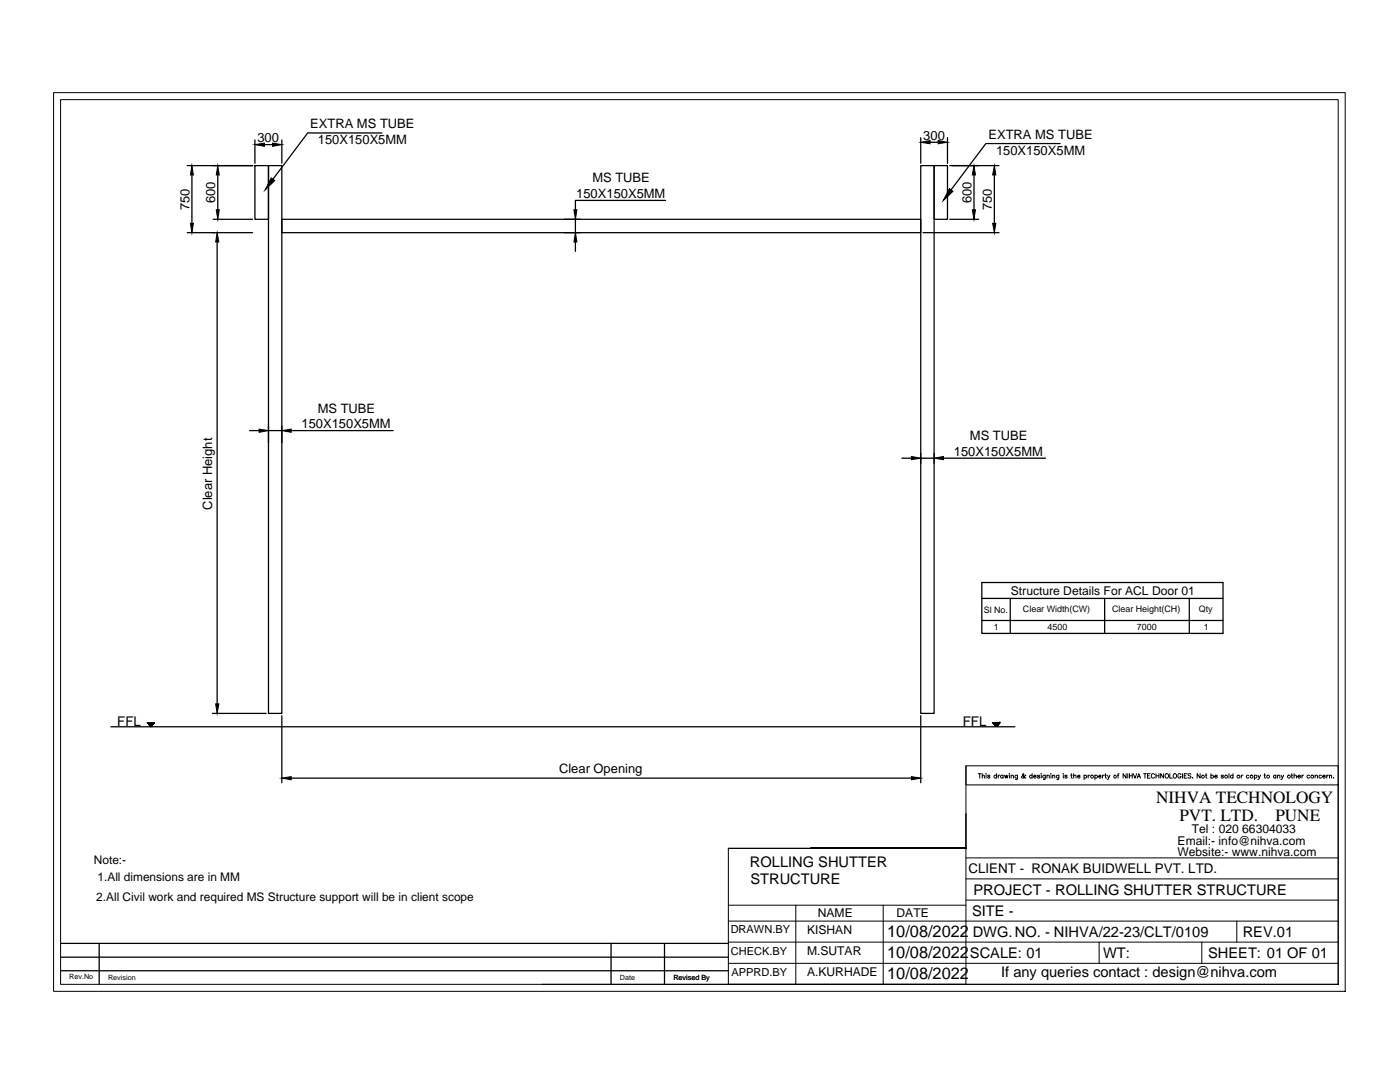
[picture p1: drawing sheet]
<svg xmlns="http://www.w3.org/2000/svg" width="279mm" height="216mm" viewBox="0 0 279 216" stroke-linecap="round" stroke-linejoin="round" font-family="sans-serif">
<!-- layer: 0 -->
<g fill="none" stroke="#000" stroke-width=".25">
<path d="M37.4 33h13M38.3 34.9v9.7M43.5 34.9v7M50.9 33h2.7v10.8h-2.7zM50.9 27.9v4.7M52.8 28.9h1.6M53.6 33h2.6v109.4h-2.6zM56.2 27.9v4.7M76.2 26.5h-14.8l-6.9 9.3M132.8 40h-18v1.9M183.8 33h2.6v109.4h-2.6zM183.8 27.5v5.1"/>
<path d="M185.6 28.4h1.6M186.4 33h2.7v10.8h-2.7zM189.1 27.5v5.1M189.6 33h9.8M194.4 34.9v7M198.4 34.9v9.7M211.6 28.6h-14.8l-7 9.3M37.4 46.4h13M42.5 43.8h7.9M43.3 48.3v92.1M56.2 43.8h127.6v2.6h-127.6zM112.6 46.4h3.2"/>
<path d="M112.6 43.8h3.2M114.8 43.8v2.6M114.8 48.3v1.9M184.2 46.4h15.2M189.6 43.8h5.7M49.8 85.9h1.9M53.6 85v3.3M53.6 85.9h2.6M56.2 85v3.3M58.1 85.9h20.4M180 91.4h1.9M183.8 90.5v2"/>
<path d="M183.8 91.4h2.6M186.4 90.5v2M188.3 91.4h20.3M195.9 116.2h48.2v10.2h-48.2zM195.9 119.4h48.2M201.6 119.4v7M220.5 119.4v7M237.3 119.4v7M195.9 123.8h48.2M22.1 145h180.5M42.4 142.4h10.7M56.2 142.8v13.4"/>
<path d="M58.1 155.3h123.8M183.8 142.8v13.4M161.8 169.3h31h-31h31h-31h31h-29.2M161.8 169.2h31M192.8 162.4v6.9h-47.4M12.1 191h133.3M12.1 188.2h133.3M12.1 193.7h133.3M19.8 188.2v8.2M121.9 188.2v8.2M132.6 188.2v8.2"/>
</g>
<g fill="#000" stroke="#000" stroke-width=".2">
<path d="M38.3 33l.3 1.9h-.6zM43.5 33l.3 1.9h-.6zM50.9 28.9l1.9-.3v.6zM54.4 28.6l1.8 .3-1.8 .3zM54.1 35.5l.7 .5-1.9 1.9zM183.8 28.4l1.8-.3v.6zM187.2 28.1l1.9 .3-1.9 .3zM189.5 37.6l.7 .6-2 1.8zM194.4 33l.3 1.9h-.7zM198.4 33l.3 1.9h-.6zM38 44.6h.6l-.3 1.8zM43.3 46.4l.4 1.9h-.7z"/>
<path d="M43.2 41.9h.6l-.3 1.9zM114.8 46.4l.3 1.9h-.6zM114.5 41.9h.6l-.3 1.9zM194 41.9h.7l-.3 1.9zM198.1 44.6h.6l-.3 1.8zM51.7 85.6l1.9 .3-1.9 .4zM56.2 85.9l1.9-.3v.7zM181.9 91.1l1.9 .3-1.9 .3zM186.4 91.4l1.9-.3v.6zM43 140.4h.7l-.4 2zM56.2 155.3l1.9-.3v.6zM181.9 155l1.9 .3-1.9 .3z"/>
</g>
<g fill="none" stroke="#000" stroke-width=".2">
<path d="M10.7 18.5h257.8v179.3h-257.8zM12.1 19.9h255v176.5h-255zM29.4 144.2v.1M29.4 144.2h1.4l-.7 .8zM29.5 144.3h.1M29.5 144.2v.1zM29.5 144.4l.2-.2-.1 .2M29.6 144.2l-.1 .1M29.7 144.5v-.3v.4M29.7 144.2l-.1 .3M29.7 144.6l.1-.4-.1 .4M29.7 144.6l.2-.4-.1 .5"/>
<path d="M29.8 144.2l-.1 .4zM29.8 144.2l-.1 .4M29.9 144.2l-.1 .5zM30 144.2l-.1 .5M30 144.8l.1-.6-.1 .7M30 144.9l.2-.7-.2 .7M30 144.9l.3-.7-.2 .8M30.1 144.2l-.2 .6M30.1 145l.2-.8-.2 .8M30.2 144.2l-.2 .7M30.2 145l.1-.8-.1 .8M30.2 144.9l.2-.7-.2 .7"/>
<path d="M30.3 144.9l.1-.7-.2 .7M30.3 144.2l-.2 .8M30.3 144.7l.2-.5-.1 .5M30.4 144.2l-.1 .6M30.4 144.6l.2-.4-.2 .5M30.5 144.2l-.2 .6zM30.5 144.6l.1-.4-.1 .4M30.6 144.2l-.1 .4M30.6 144.4l.1-.2-.1 .3M30.6 144.2v.3zM30.7 144.2l-.1 .2zM30.7 144.3v-.1v.2"/>
<path d="M30.7 144.2l-.1 .2M30.7 144.3v-.1v.1M30.7 144.3h.1M30.8 144.3h.1M192.8 152.8h74.3v3.8h-74.3zM192.8 152.8v43.6M195.2 154.4h.6M195.5 154.4v.9M196 154.8l.4-.1 .1 .6M196 154.4v.9M196.8 154.4h.1M196.8 154.7v.6"/>
<path d="M197.6 154.8l-.5-.1v.2l.5 .2-.2 .2-.3-.2M198.1 144.2l.1 .1M198.3 144.2l-.1 .1M198.3 144.4l.1-.2-.1 .2M198.4 144.2v.2zM198.4 144.2v.3zM198.4 144.2v.4l.2-.4-.1 .4M198.5 144.6l.2-.4-.2 .5M198.6 144.2l-.1 .4M198.7 144.2l-.1 .5M198.7 144.8l.1-.6-.1 .6M198.7 144.8l.2-.6-.2 .7"/>
<path d="M198.8 144.2l-.2 .6M198.8 144.9l.2-.7-.2 .8M198.9 154.8a.28 .28 0 0 0-.5 0 .28 .28 0 0 0 0 .4 .28 .28 0 0 0 .5-.1M198.9 154.4v.9M198.9 144.2l-.2 .7M198.9 144.9l.2-.7-.2 .7M199 144.2l-.2 .7zM199 144.9l.1-.7-.1 .7M199 144.9l.2-.7-.2 .7M199 144.2l-.1 .8M199.2 144.2l-.1 .6M199.2 144.6l.1-.4-.1 .4"/>
<path d="M199.2 154.7v.6M199.2 144.2l-.1 .5zM199.2 144.2l-.1 .5M199.3 144.2l-.1 .5zM199.3 144.6l.1-.4-.1 .4M199.4 144.2l-.1 .3M199.4 144.3l.1-.1-.1 .2M199.5 144.2v.1zM199.5 144.3h.1M199.5 144.2h.1M199.5 154.7l-.3 .2M200.2 154.8a.28 .28 0 0 0-.4 0 .28 .28 0 0 0 0 .4 .28 .28 0 0 0 .4-.1"/>
<path d="M200.2 154.7v.6M200.5 154.7l.1 .6 .2-.6 .2 .6 .2-.6M201.4 154.4h.1M201.5 154.7v.6M201.8 154.8l.2-.1h.2l.1 .6M201.8 154.7v.6M203.1 154.7l-.1 .8h-.3M203.1 154.8a.28 .28 0 0 0-.5 0 .28 .28 0 0 0 0 .4 .28 .28 0 0 0 .5-.1M204.7 154.8l-.1-.1a.53 .53 0 0 1-.7 .5v-.3l.4-.3-.1-.2-.1 .3 .4 .5h.2M206 154.8a.28 .28 0 0 0-.4 0 .28 .28 0 0 0 0 .4 .28 .28 0 0 0 .4-.1M206 154.4v.9M206.3 154.9h.5a.28 .28 0 0 0-.3-.2 .28 .28 0 0 0-.3 .3 .28 .28 0 0 0 .3 .3l.3-.2"/>
<path d="M207.5 154.8l-.2-.1-.3 .1 .5 .2v.2l-.5-.1M207.8 154.4h.1M207.8 154.7v.6M208.6 154.7v.8h-.4M208.6 154.8a.28 .28 0 0 0-.4 0 .28 .28 0 0 0 0 .4 .28 .28 0 0 0 .4-.1M208.9 154.8l.3-.1h.2v.6M208.9 154.7v.6M209.7 154.4h.1M209.7 154.7v.6M210.1 154.8l.4-.1v.6M210.1 154.7v.6M211.3 154.7v.8h-.4"/>
<path d="M211.3 154.8a.28 .28 0 0 0-.4 0 .28 .28 0 0 0 0 .4 .28 .28 0 0 0 .4-.1M212.2 154.4h.1M212.2 154.7v.6M213 154.8l-.5-.1v.2l.5 .2-.2 .2-.3-.2M213.7 154.7h.3M213.8 154.4v.7l.2 .2M214.3 154.8l.2-.1h.2v.6M214.3 154.4v.9M215 154.9h.5a.28 .28 0 0 0-.3-.2 .28 .28 0 0 0-.2 .3 .28 .28 0 0 0 .3 .3l.2-.2M216.4 154.8a.28 .28 0 0 1 .4 0 .28 .28 0 0 1 0 .4 .28 .28 0 0 1-.4-.1M216.4 154.7v.9M217.2 154.7v.6"/>
<path d="M217.5 154.7l-.3 .2M218.5 154.8a.28 .28 0 0 1 .4 0 .28 .28 0 0 1 0 .4 .28 .28 0 0 1-.4-.1M218.5 154.7v.9M219.3 154.9h.4a.23 .23 0 0 0-.2-.2 .23 .23 0 0 0-.2 .2l.1 .4 .3-.2M220 154.7v.6M220.4 154.7l-.4 .2M220.5 154.7h.3M220.6 154.4v.7l.2 .2M221 154.7l.3 .6 .2-.6M221.3 155.3l-.3 .3M223 154.7h.3M223.3 154.4l-.2 .1v.8"/>
<path d="M224.7 154.4v.9l-.6-.9v.9M225.1 154.4v.9M225.4 154.4v.9M225.4 154.8h.6M226 154.4v.9M226.2 154.4l.3 .9 .4-.9M226.9 155.3l.4-.9 .3 .9M227.1 155h.4M228.2 154.4h.6M228.5 154.4v.9M229 154.8h.3M229.6 154.4h-.6v.9h.6"/>
<path d="M230.4 154.6a.33 .33 0 0 0-.4-.2 .33 .33 0 0 0-.2 .3v.2a.33 .33 0 0 0 .2 .4 .33 .33 0 0 0 .4-.2M230.7 154.8h.6M230.7 154.4v.9M231.3 154.4v.9M232.2 154.4v.9l-.6-.9v.9M233.5 154.4v.9h.5M235.7 154.6a.33 .33 0 0 0-.4-.2 .33 .33 0 0 0-.2 .3v.2a.32 .32 0 0 0 .3 .4 .32 .32 0 0 0 .3-.4h-.2M236 154.4v.9M236.3 154.8h.4M236.9 154.4h-.6v.9h.6M237.7 154.5l-.2-.1-.4 .1 .1 .2 .5 .3-.2 .3-.4-.2M238 155.2h.1"/>
<path d="M239.5 154.4v.9l-.6-.9v.9M240.6 154.7h.3M240.7 154.4v.7l.2 .2M241.7 154.8a.28 .28 0 0 1 .4 0 .28 .28 0 0 1 0 .4 .28 .28 0 0 1-.4-.1M241.7 154.4v.9M242.4 154.9h.5a.28 .28 0 0 0-.3-.2 .28 .28 0 0 0-.2 .3 .28 .28 0 0 0 .2 .3l.3-.2M244.2 154.8l-.5-.1v.2l.5 .2-.2 .2-.3-.2M245.3 154.4v.9M246.1 154.8a.28 .28 0 0 0-.4 0 .28 .28 0 0 0 0 .4 .28 .28 0 0 0 .4-.1M246.1 154.4v.9M247.7 154.7v.6M248.1 154.7l-.4 .2"/>
<path d="M249.2 154.8a.28 .28 0 0 0-.4 0 .28 .28 0 0 0 0 .4 .28 .28 0 0 0 .4-.1M250.3 154.8a.28 .28 0 0 1 .5 0 .28 .28 0 0 1 0 .4 .28 .28 0 0 1-.5-.1M250.3 154.7v.9M251.1 154.7l.2 .6 .3-.6M251.3 155.3l-.3 .3M252.3 154.7h.2M252.4 154.4v.7l.2 .2M254.6 154.8a.27 .27 0 0 0-.4 0 .27 .27 0 0 0 0 .4 .27 .27 0 0 0 .4-.1M254.6 154.7v.6M255 154.8l.2-.1h.2v.6M255 154.7v.6M255.7 154.7l.2 .6 .3-.6"/>
<path d="M255.9 155.3l-.3 .3M257.7 154.7h.3M257.8 154.4v.7l.2 .2M258.3 154.8l.2-.1h.2v.6M258.3 154.4v.9M259 154.9h.5a.28 .28 0 0 0-.3-.2 .28 .28 0 0 0-.2 .3 .28 .28 0 0 0 .2 .3l.3-.2M259.8 154.7v.6M260.2 154.7l-.4 .2M261.4 154.8a.28 .28 0 0 0-.5 0 .28 .28 0 0 0 0 .4 .28 .28 0 0 0 .5-.1M262.5 154.8l.2-.1h.2v.6M262.5 154.7v.6M263.7 154.8a.28 .28 0 0 0-.4 0 .28 .28 0 0 0 0 .4 .28 .28 0 0 0 .4-.1"/>
<path d="M264 154.9h.5a.28 .28 0 0 0-.3-.2 .28 .28 0 0 0-.3 .3 .28 .28 0 0 0 .3 .3l.3-.2M264.8 154.7v.6M265.1 154.7l-.3 .2M265.3 154.8l.4-.1 .1 .6M265.3 154.7v.6M266.1 155.2h.1M267.1 156.6v39.8M145.4 169.3v27.1M192.8 179.6h74.3M192.8 175.4h74.3M192.8 171.2h74.3M108.2 196.4h158.9"/>
<path d="M145.4 183.8h121.7M145.4 192.2h121.7M145.4 188h121.7M145.4 180.6h47.4M158.8 180.6v15.8M176.3 180.6v15.8M219.4 188v4.2M239.8 188v4.2M246.8 183.8v4.2"/>
<circle cx="217.9" cy="155" r=".29"/>
<circle cx="222.5" cy="154.9" r=".29"/>
<circle cx="232.9" cy="154.8" r=".41"/>
<circle cx="234.5" cy="154.8" r=".41"/>
<circle cx="240.1" cy="155" r=".29"/>
<circle cx="244.7" cy="155" r=".29"/>
<circle cx="247.1" cy="155" r=".29"/>
<circle cx="249.8" cy="155" r=".29"/>
<circle cx="253.1" cy="155" r=".29"/>
<circle cx="257.2" cy="155" r=".29"/>
<circle cx="261.9" cy="155" r=".29"/>
</g>
<g font-size="3.4">
<text x="230.7" y="160.2">NIHVA TECHNOLOGY</text>
<text x="235.4" y="163.8">PVT. LTD.</text>
<text x="254.5" y="163.8">PUNE</text>
</g>
<g font-size="3.3">
<text x="177.1" y="186.9">10/08/2022</text>
<text x="177.1" y="191.2">10/08/2022</text>
<text x="177.1" y="195.4">10/08/2022</text>
</g>
<g font-size="2.9">
<text x="149.7" y="172.9">ROLLING SHUTTER</text>
<text x="149.8" y="176.5">STRUCTURE</text>
<text x="194.3" y="178.5">PROJECT - ROLLING SHUTTER STRUCTURE</text>
<text x="194" y="182.7">SITE -</text>
<text x="193.6" y="191.1">SCALE: 01</text>
<text x="194.1" y="186.9">DWG.NO. - NIHVA/22-23/CLT/0109</text>
<text x="220.2" y="191.1">WT:</text>
<text x="241.1" y="191.1">SHEET: 01 OF 01</text>
<text x="248" y="186.9">REV.01</text>
<text x="199.8" y="195">If any queries contact : design@nihva.com</text>
</g>
<g font-size="2.7">
<text x="23.4" y="144.8">FFL</text>
<text x="192.1" y="144.8">FFL</text>
<text x="193.3" y="174.3">CLIENT - RONAK BUIDWELL PVT. LTD.</text>
</g>
<g font-size="2.6">
<text x="51.4" y="28.3">300</text>
<text x="61.9" y="25.6">EXTRA MS TUBE</text>
<text x="63.4" y="28.8">150X150X5MM</text>
<text x="184.3" y="27.9">300</text>
<text x="197.3" y="27.8">EXTRA MS TUBE</text>
<text x="198.8" y="30.9">150X150X5MM</text>
<text x="37.8" y="41.9" transform="rotate(-90 37.8 41.9)">750</text>
<text x="43" y="40.6" transform="rotate(-90 43 40.6)">600</text>
<text x="115" y="39.5">150X150X5MM</text>
<text x="118.2" y="36.4">MS TUBE</text>
<text x="193.9" y="40.6" transform="rotate(-90 193.9 40.6)">600</text>
<text x="197.9" y="41.9" transform="rotate(-90 197.9 41.9)">750</text>
<text x="63.4" y="82.3">MS TUBE</text>
<text x="60.2" y="85.5">150X150X5MM</text>
<text x="193.6" y="87.8">MS TUBE</text>
<text x="190.4" y="90.9">150X150X5MM</text>
<text x="42.3" y="101.7" transform="rotate(-90 42.3 101.7)">Clear Height</text>
<text x="111.6" y="154.2">Clear Opening</text>
</g>
<g font-size="2.4">
<text x="201.7" y="118.7">Structure Details For ACL Door 01</text>
<text x="237.9" y="166.2">Tel : 020 66304033</text>
<text x="18.7" y="172.4">Note:-</text>
<text x="235" y="170.9">Website:- www.nihva.com</text>
<text x="235" y="168.6">Email:- info@nihva.com</text>
<text x="19.2" y="179.7">2.All Civil work and required MS Structure support will be in client scope</text>
<text x="19.5" y="175.9">1.All dimensions are in MM</text>
<text x="163.2" y="182.9">NAME</text>
<text x="178.9" y="183">DATE</text>
<text x="161.1" y="186.3">KISHAN</text>
<text x="161.1" y="190.6">M.SUTAR</text>
<text x="161.1" y="194.7">A.KURHADE</text>
</g>
<g font-size="2.2">
<text x="145.8" y="186.3">DRAWN.BY</text>
<text x="145.9" y="190.5">CHECK.BY</text>
<text x="146" y="194.7">APPRD.BY</text>
</g>
<g font-size="1.8">
<text x="196.3" y="122.2">Sl No.</text>
<text x="198.3" y="125.8">1</text>
<text x="204.2" y="122.1">Clear Width(CW)</text>
<text x="209.1" y="125.8">4500</text>
<text x="221.9" y="122.1">Clear Height(CH)</text>
<text x="226.9" y="125.8">7000</text>
<text x="239.3" y="122.1">Qty</text>
<text x="240.3" y="125.8">1</text>
</g>
<g font-size="1.4">
<text x="13.8" y="195.4">Rev.No</text>
<text x="21.6" y="195.6">Revision</text>
<text x="123.7" y="195.5">Date</text>
<text x="134.4" y="195.5">Revised By</text>
</g>
</svg>
